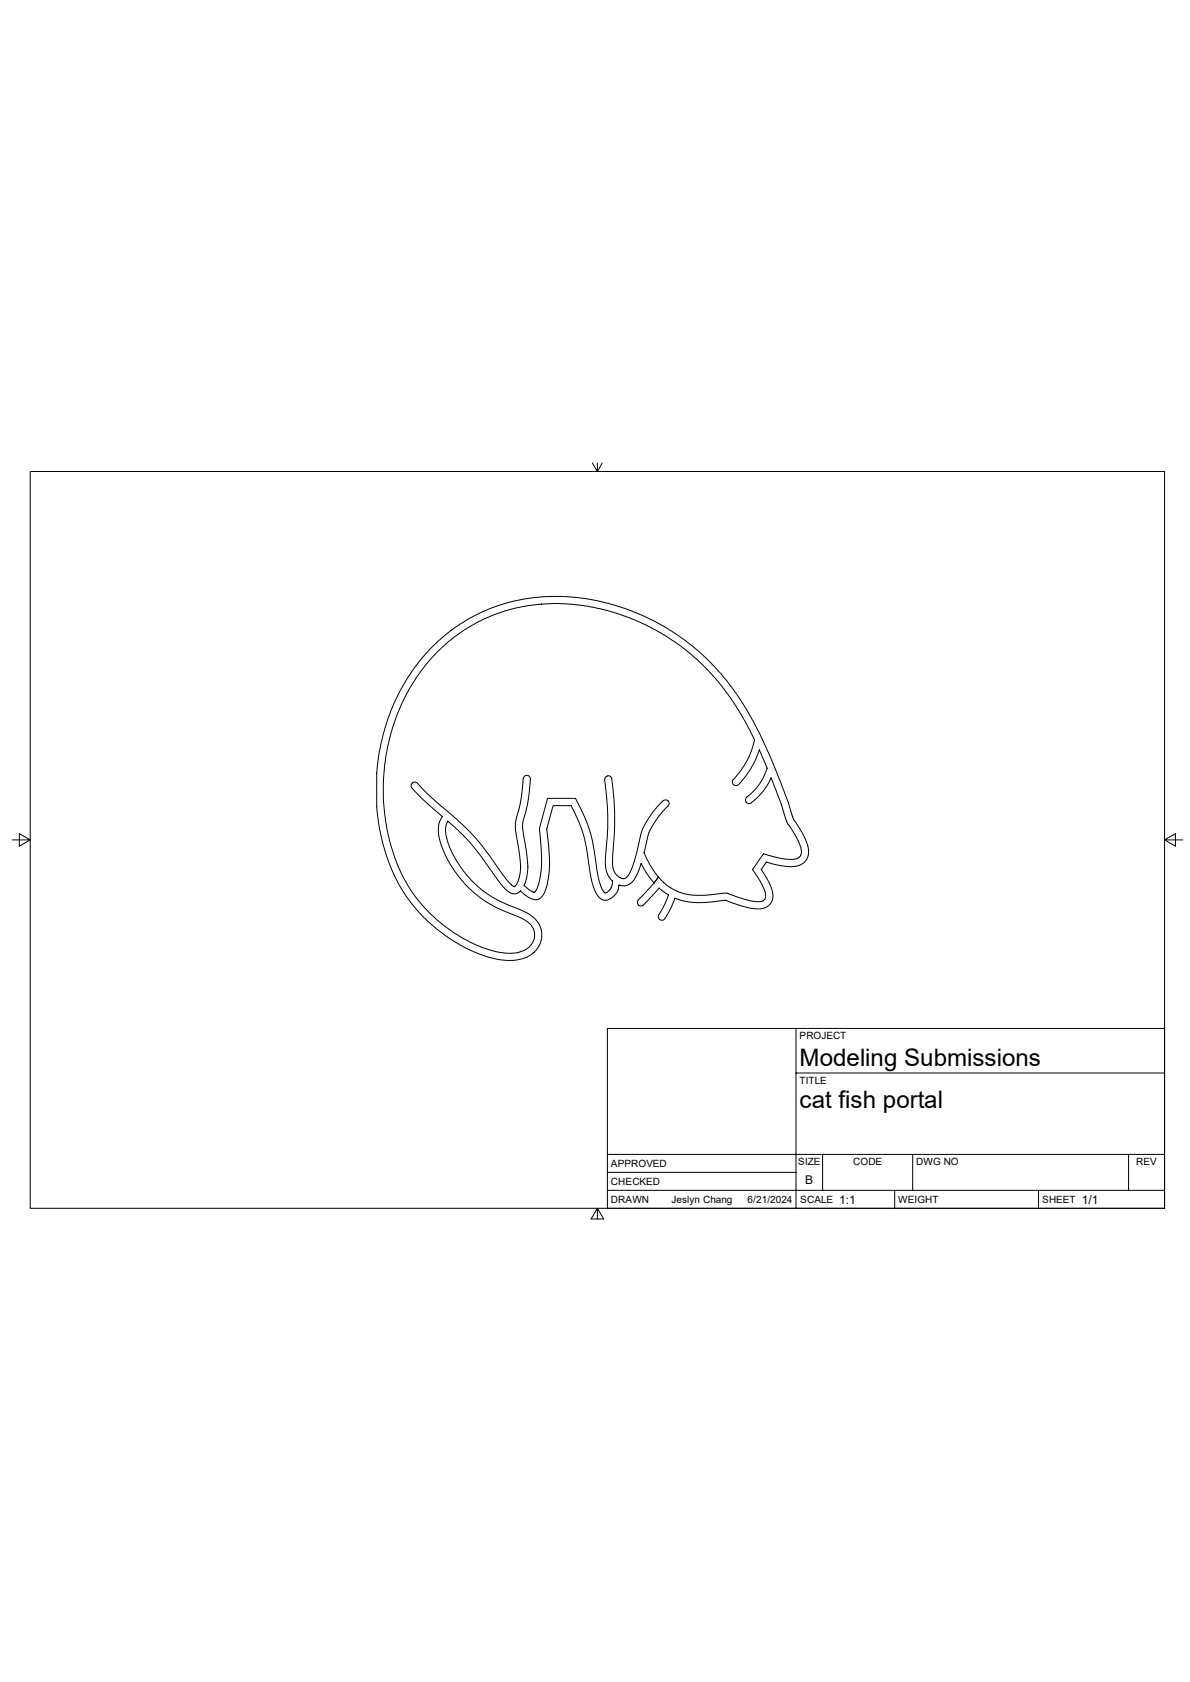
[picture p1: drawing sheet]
<svg xmlns="http://www.w3.org/2000/svg" width="297mm" height="420mm" viewBox="0 0 297 420" stroke-linecap="round" stroke-linejoin="round" font-family="sans-serif">
<g fill="none" stroke="#000" stroke-width=".25">
<path d="M7.5 117.7h283.2v184h-283.2zM147.8 115.6l1.3 2.1v-2.1M150.3 115.6l-1.2 2.1M102.9 195.5h.1M132.4 194.5a.96 .96 0 0 0-1.2-.8 .96 .96 0 0 0-.6 1.3l-.6 5.1-1.3 4.8-.1 1.2 1.1 7.6 .2 3.5-.6 2.9-.9 1.3-.8-.5-1.4-1.5-5.1-7.2-3-3.7-3.9-3.8-7.2-6.2-2.3-2.3a1.23 1.23 0 0 0-1.9-.5 1.44 1.44 0 0 0 .6 1.7l2.4 2.5 4.6 4a7.6 7.6 0 0 0-.3 7l1.6 3.8 2.1 3.2a28.6 28.6 0 0 0 14.7 10.7 7.4 7.4 0 0 1 4.6 3.3l.3 1.2-.1 1.3-.4 1.1-.9 1.1-1.2 .7-1.5 .5-2.9 .2a31.7 31.7 0 0 1-16.9-8l-.7-.6a38.8 38.8 0 0 1-12.4-23.6l-.7-6.6 .1-6.2a46.6 46.6 0 0 1 18-34.3l2-1.3 3.5-2.1 5.9-2.5 2.7-.8 4-.8 5.9-.5 4.4 .1 3.4 .4 6.7 1.5 4.7 1.5 2.7 1.2 5.9 3.1a57.6 57.6 0 0 1 22.7 26.5l-.8 2.5-.7 1.8-1.4 2.3-2 2.6a1.13 1.13 0 0 0-.4 1.7M132.4 194.6l-.7 6.3-1.3 4.8 .1 1.8 .8 4.6 .4 3.8-.2 2.8-.5 1.9a.75 .75 0 0 0 .5 1.1l1.3 1 .7 .1 .7-1.4 .5-1.7 .4-3 .1-3-.6-6.8 2.1-7.6h6.9l2.3 4.7 1.2 3.1 1 4.1 1.3 8.4 .8 2.2 .7 1.1h.4l1-.8 .5-1.5a1.74 1.74 0 0 0-.8-1.6l-.7-1.5-.2-1.6 .6-10.8-.1-3.8-.7-6.6M152.7 194.4a.91 .91 0 0 0-1.1-.7 .91 .91 0 0 0-.7 1.1M152.7 194.5l.7 8.2v3.8l-.5 7.1v2.5l.6 1.9 .5 .7 .9 .5 1.1 .1 1.1-1.1 1.3-3.3 2-8.1 2.5-4 2.6-2.9M165.5 200l.7-.3 .6 .3M183 195.9h.1M184.3 195.9l-.6 .3-.7-.3M184.4 195.9l1.4-1.7 1.8-2.6 .9-1.7 1-2.7 1.9 4.8-.9 2.3-1 1.5-.9 1.3-2 1.7a1.01 1.01 0 0 0-.4 1.5"/>
<path d="M3 209.7h4.5l-2.7-1.5v3.1l2.7-1.6M164.3 218.9l-.2 .3M164.3 219l-1.1 1.5M166.8 200.1a1.47 1.47 0 0 1-.8 1.9l-2.3 2.8-1.6 2.6-1 4a2.9 2.9 0 0 0 .4 3.1l1.4 2.5 1.4 2M166.8 200h.1M186.2 200.3h.1M186.2 200.3a1.22 1.22 0 0 0 1.9-.4l1.8-1.6 1.1-1.4 1.4-2.7 2.5 6.3 1.5 4.8 2.5 4 1 2.2 .1 1-.1 1-.3 .5-.7 .4-.9 .2-2.7-.2-4.8-1.2-2.7 3.9 1.7 2.6 1.3 2.4 .3 1.2v.8l-.4 .6-.9 .4-2-.1-2.5-.6-3.9-1.4-5.5 .6h-2.5l-2-.3-2.1-.6-1.9-1-1.7-1.3-1.4-1.4M290.7 209.7l2.7 1.6v-3.1l-2.7 1.5h4.4M159.4 226a1.17 1.17 0 0 0 1.7-.6l3.4-3.7 1.9 1.5a.53 .53 0 0 1 .4 .4 .53 .53 0 0 1-.2 .5l-1.1 2.6-1.1 1.7M159.4 226h.1M163.2 220.5l-1.7-2.3-1.5-2.6-1 2.7-1.4 2.1-1.4 .7-1.7-.1-.2 1.2-.5 .9-1.7 1.5-1.3 .2-.9-.4-.9-1-.9-1.9-.8-3.3-.9-6.5-.6-2.8-1.2-3.5-1.9-4-.2-.2h-4.5l-1.6 5.9 .6 4.7 .2 4.7-.5 4-.8 2.4-.9 1.3-1.2 .5-1.1-.2-.9-.5-1.9-1.5-1 .6h-1.1l-1.3-.7-1.4-1.6-5.2-7.2-2.4-3-1.9-2.1-3.8-3.4-.5 1.3-.1 1.3 .6 2.9 1.9 3.9 2.8 4 2.7 2.8 3.3 2.5 2.7 1.5 5.5 2.2 1.6 .9 2 1.9 .6 1.3 .3 1.2v1.3l-.3 1.3-.5 1-.8 1.1-1 .8-1.2 .7-2.5 .7-2.5 .1-3.8-.6-4.1-1.4-3.8-1.9-3.3-2.1-2.4-1.9-3.2-2.7-1.7-1.9-1.7-2-2.2-3.3-1.7-3.2-1.2-2.7-1.2-3.5-1.1-4.1-1-6.9v-8.5l.4-4 1-4.6a45.8 45.8 0 0 1 23.2-30.9l5.7-2.4 5.5-1.4 5.6-.8h6.5l6.9 .9 7.1 2 7 3 4.2 2.4a61.6 61.6 0 0 1 23.1 27.2l4.6 10.8 2 5.1 1.2 4.2 2.1 3 1.2 2.5 .5 2.1v1.3l-.3 .9-.6 .8-.7 .5-1.9 .7-3.2-.2-3.8-.9-1.3 1.8 1.4 2.3 1 1.9 .5 1.7v1l-.6 1.6-.6 .6-.9 .5-2.1 .2-1.8-.2-5.8-1.9-3.9 .5-3.4 .1-2.6-.3-2.1-.6a.41 .41 0 0 0-.5-.2 .41 .41 0 0 0-.3 .4l-1.3 3-1.1 1.7M163.2 220.5l-3.4 3.7a1.18 1.18 0 0 0-.4 1.8"/>
<path d="M164.4 228.4l-.1 .7 .4 .5M164.6 229.6h.1M165.9 229.4l-.5 .4-.7-.2M151.6 256.8h139.1v44.9h-139.1zM198.7 256.8v44.9M198.7 267.9h92M151.6 297.2h139.1M151.6 292.7h47.1M151.6 288.2h139.1M205.3 288.2v9M223.3 297.2v4.5M227.8 288.2v9"/>
<path d="M259.2 297.2v4.5M281.7 288.2v9M149.1 301.7l1.6 2.7h-3.2l1.6-2.7v2.7"/>
</g>
<g font-size="6">
<text x="199.6" y="266.1">Modeling Submissions</text>
<text x="199.6" y="276.7">cat fish portal</text>
</g>
<g font-size="3">
<text x="201" y="295.7">B</text>
<text x="209.5" y="300.5">1:1</text>
<text x="270" y="300.5">1/1</text>
</g>
<g font-size="2.5">
<text x="199.6" y="259.5">PROJECT</text>
<text x="199.6" y="270.6">TITLE</text>
<text x="152.5" y="291.4">APPROVED</text>
<text x="199.2" y="290.9">SIZE</text>
<text x="212.9" y="290.9">CODE</text>
<text x="228.7" y="290.9">DWG NO</text>
<text x="283.6" y="290.9">REV</text>
<text x="152.5" y="295.9">CHECKED</text>
<text x="152.5" y="300.4">DRAWN</text>
<text x="167.6" y="300.4">Jeslyn Chang</text>
<text x="186.6" y="300.4">6/21/2024</text>
<text x="199.7" y="300.4">SCALE</text>
<text x="224.2" y="300.4">WEIGHT</text>
<text x="260.2" y="300.4">SHEET</text>
</g>
</svg>
